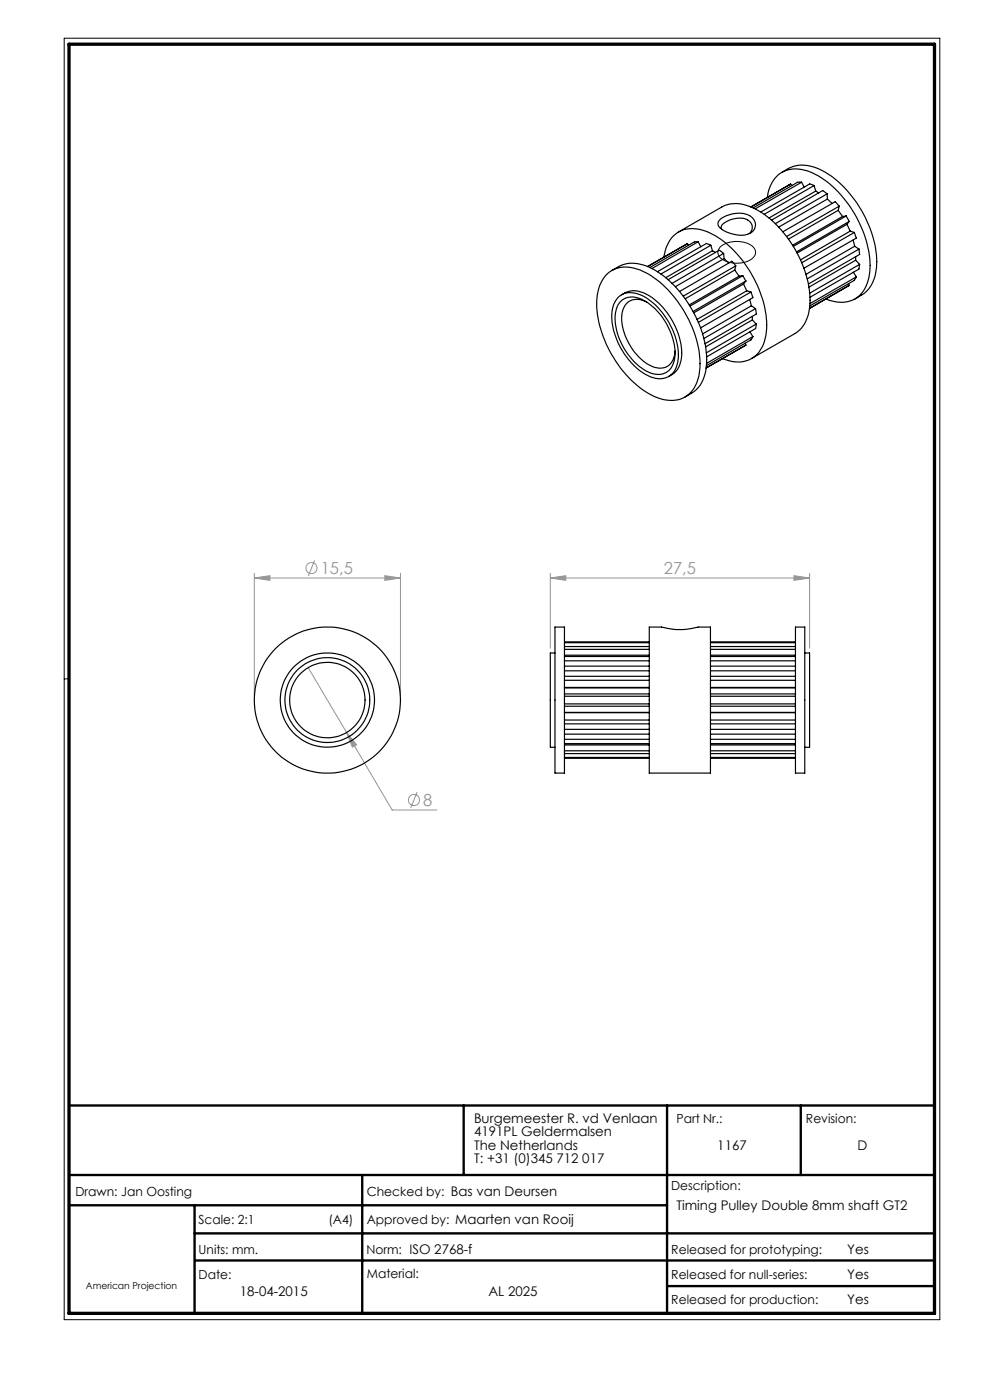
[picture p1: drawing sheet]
<svg xmlns="http://www.w3.org/2000/svg" width="210mm" height="297mm" viewBox="0 0 210 297" stroke-linecap="round" stroke-linejoin="round" font-family="sans-serif">
<path d="M13.6 8.1h185.8v271.9h-185.8zM152.9 52.3a5.7 5.7 0 0 1 7 .3 1.73 1.73 0 0 1-1 2.7 5.7 5.7 0 0 1-6.3-.8l-.2-.3a1.6 1.6 0 0 1 .5-1.9zM14.6 144h-1" fill="none" stroke="#000" stroke-width=".21"/>
<path d="M14.6 234.5h183.6M98.4 234.5v14.8M141.5 234.5v44.1M169.9 234.5v14.8M14.6 249.3h183.6M14.6 255.7h126.9M41.3 255.7v22.9M76.8 249.3v29.3M41.3 261.7h156.9M41.4 267.4h156.8M141.5 272.8h56.7" fill="none" stroke="#000" stroke-width=".5"/>
<path d="M14.6 9.4h183.6v269.2h-183.6z" fill="none" stroke="#000" stroke-width=".7"/>
<g fill="none" stroke="#959595" stroke-width=".21">
<path d="M66.7 118.8l-1.3 3.4M53.9 122.6l3.4-.5v1zM53.9 121.6v25.9M53.9 122.6h31M81.6 122.1l3.3 .5-3.3 .5zM84.9 121.6v25.9M116.7 122.6l3.3-.5v1zM116.7 122.6h55M116.7 121.6v15.9M168.4 122.1l3.3 .5-3.3 .5zM171.7 121.6v15.9M65.4 141.6l8.1 13.8"/>
<path d="M73.5 155.4l2.1 2.6-.8 .5zM73.5 155.4l9.7 16.4h9.5M88.5 168l-1.4 3.4"/>
<circle cx="66.1" cy="120.5" r="1.18"/>
<circle cx="87.8" cy="169.7" r="1.18"/>
</g>
<path d="M53.9 122.6l3.4-.5v1zM81.6 122.1l3.3 .5-3.3 .5zM73.5 155.4l1.3 3.1 .8-.5zM116.7 122.6l3.3-.5v1zM168.4 122.1l3.3 .5-3.3 .5z" fill="#959595"/>
<g fill="none" stroke="#000" stroke-width=".25">
<path d="M165.8 36.6a6.9 6.9 0 0 1 5-1.5 14.5 14.5 0 0 1 9 5.4 23.2 23.2 0 0 1 6.1 16.4 7.1 7.1 0 0 1-3.1 5.7l-1.4 .8M167.7 39l-8.4 4.9M167.7 39l.3 .4M170 38.7h-.8l-9.4 5.4M170 38.7l.6 1M170 38.7l-9.8 5.6M172.7 39.4l-.9-.4-10.4 6M172.7 39.4l.3 1.1M172.7 39.4l-10.6 6.1M128.6 58.3a6.3 6.3 0 0 1 7.1-1 21.7 21.7 0 0 1 10.8 11.3 17.3 17.3 0 0 1 1.4 12.4 5.9 5.9 0 0 1-7.9 3.6 20.7 20.7 0 0 1-11-10.8 19.1 19.1 0 0 1-2.1-12l.5-1.7zM129.8 57.4a6.9 6.9 0 0 1 5.5-1.5 16.7 16.7 0 0 1 9.5 6.7 22.4 22.4 0 0 1 5 15.1 7 7 0 0 1-3.1 5.7l-1.4 .8M140.8 54.5a6.5 6.5 0 0 1 4.5-5.9 9 9 0 0 1 7 1.8 24.1 24.1 0 0 1 10.3 19.3 7.3 7.3 0 0 1-3.6 6.6 7.2 7.2 0 0 1-5.8-.2"/>
<path d="M143.9 49.2l9.2-5.3a7.3 7.3 0 0 1 7.2 .4 23.7 23.7 0 0 1 11.5 20.1 7.6 7.6 0 0 1-3.2 6.4l-9.2 5.3M145.8 51.7l-.3 .2M145.8 51.7l-8.4 4.8M145.8 51.7l.2 .3M148.1 51.3h-.8l-9.5 5.5M148.1 51.3l.6 1M148.1 51.3l-9.8 5.7M150.8 52l-.9-.4-10.4 6M150.8 52l.3 1.2M150.8 52l-10.6 6.1M151.1 53.2l.7 .3M151.1 53.2l-9.9 5.7"/>
<path d="M152.9 46.4a6.4 6.4 0 0 1 6.1-.6 2.08 2.08 0 0 1 1.3 2.1 2.08 2.08 0 0 1-1.7 1.8 6.5 6.5 0 0 1-6.2-1.8 1.16 1.16 0 0 1 .5-1.5zM153.1 48.6a1.11 1.11 0 0 1 .9-1.5 4.6 4.6 0 0 1 5-.1 1.69 1.69 0 0 1-.1 2.6M153.5 53.8l-.9-.7-10.9 6.2M153.5 53.8l-10.9 6.3M153.5 53.8l.1 1.1M153.6 54.9l-10.3 5.9M153.6 54.9l1 .9M155.9 57.3l-10.6 6.1M155.9 57.3l.9 1.3M156.1 56.4l-.8-1-11.2 6.4M156.1 56.4l-11.2 6.4M156.1 56.4l-.2 .9"/>
<path d="M156.8 58.6l-10.6 6.1M157.6 58.5l.6 1.1M157.6 58.5l-11.2 6.4M157.6 58.5l-.8 .1M158.2 59.6l-11.2 6.5M158.2 59.6l-.5 .7M162.8 41.9a6.2 6.2 0 0 1 5.5-6.1 12 12 0 0 1 8.3 3.8 24.7 24.7 0 0 1 8 16.7 7.9 7.9 0 0 1-3.2 7.1 7.1 7.1 0 0 1-6.2 0M173 40.5l.7 .4M173 40.5l-9.9 5.7M175.4 41.1l-.9-.7-10.8 6.3M175.4 41.1l-10.9 6.3M175.4 41.1l.1 1.1"/>
<path d="M175.5 42.2l-10.3 6M175.5 42.2l1 .9M177.8 44.6l-10.5 6.1M177.8 44.6l.9 1.3M178 43.7l-.8-.9-11.1 6.4M178 43.7l-11.1 6.5M178 43.7l-.2 .9M178.7 45.9l-10.6 6.1M179.5 45.8l.6 1.2M179.5 45.8l-11.2 6.5M179.5 45.8l-.8 .1M179.7 47.6l-10.6 6.1"/>
<path d="M179.7 47.6l.6 1.4M180.1 47l-11.2 6.4M180.1 47l-.4 .6M180.3 49l-10.5 6.1M180.3 49l.9 .3M181 50.9l.3 1.3M181 57.7l.6 1M181.2 49.3l.4 1.2-11.1 6.4M181.2 49.3l-11.1 6.4M181.3 52.2l-10.3 6M181.3 52.2l.9 .6M181.5 55.2l.9 .9"/>
<path d="M181.5 54.5v.7M181.5 55.2l-9.9 5.7M181.6 58.7l-.4 .8-9.4 5.4M181.6 58.7l-9.8 5.7M182.2 52.8l.2 1.2-10.9 6.3M182.2 52.8l-11 6.4M182.4 56.1l-.2 1-10.4 6M182.4 56.1l-10.6 6.1M131.1 63.1a4.2 4.2 0 0 1 5-.5 15.1 15.1 0 0 1 7.7 13.8 4 4 0 0 1-5.8 3.6 15.2 15.2 0 0 1-8.1-11.1 6.8 6.8 0 0 1 1.2-5.8zM131.5 64.1a3.9 3.9 0 0 1 5.1-.4 13.6 13.6 0 0 1 6.5 12.2 3.6 3.6 0 0 1-5.6 3 13.6 13.6 0 0 1-7-12.4l.4-1.3zM131.8 62.5a4.7 4.7 0 0 1 5.5 0 15.5 15.5 0 0 1 7.3 13 4.6 4.6 0 0 1-2.8 4.4M137.2 64.1a3.3 3.3 0 0 0-3.5-.3 3.3 3.3 0 0 0-1.8 3 12.1 12.1 0 0 0 6.6 11 3.2 3.2 0 0 0 4.6-2.8l.1-.5"/>
<path d="M149.8 78.1l8.4-4.9zM157.7 60.3l-10.5 6.1M157.7 60.3l.7 1.4M158 72.8l.2 .4M158.4 61.7l-10.6 6.1M158.4 61.7l.9 .2M159 63.5l.4 1.4M159.1 70.4l.6 1M159.3 61.9l.4 1.2-11.1 6.5M159.3 61.9l-11.2 6.5M159.4 64.9l-10.4 5.9M159.4 64.9l.9 .6"/>
<path d="M159.6 67.9l.8 .9M159.6 67.1v.8M159.6 67.9l-9.9 5.7M159.7 71.4l-.4 .7-9.4 5.5M159.7 71.4l-9.8 5.7M160.3 65.5l.1 1.1-10.9 6.3M160.3 65.5l-11 6.3M160.4 68.8l-.1 .9-10.4 6M160.4 68.8l-10.6 6.1M180 60.2l.1 .3M180.1 60.5l-.3 .2M180.1 60.5l-8.4 4.9"/>
<path d="M117.7 133h2v31h-2zM117.7 138.5h-1v20h1M119.7 139.3h18M119.7 139h18M119.7 137.8h18M119.7 137.2h18M119.7 136.3h18M119.7 136.2h18M137.7 133h2.6a14.5 14.5 0 0 0 7.8 0h2.6v31h-13zM150.7 139.3h18M150.7 139h18M150.7 137.8h18"/>
<path d="M150.7 137.2h18M150.7 136.3h18M150.7 136.2h18M168.7 133h2v31h-2zM170.7 138.5h1v20h-1M119.7 147.2h18M119.7 147.7h18M119.7 145.9h18M119.7 149.3h18M119.7 149.8h18M119.7 151.1h18M119.7 145.8h18"/>
<path d="M119.7 151.2h18M119.7 143.5h18M119.7 144.3h18M119.7 142.3h18M119.7 152.7h18M119.7 153.6h18M119.7 154.7h18M119.7 141.3h18M119.7 155.7h18M119.7 140.2h18M119.7 156.8h18M119.7 157.8h18"/>
<path d="M119.7 158h18M119.7 159.3h18M119.7 159.9h18M150.7 147.2h18M150.7 147.7h18M150.7 145.9h18M150.7 149.3h18M150.7 149.8h18M150.7 151.1h18M150.7 145.8h18M150.7 151.2h18M150.7 143.5h18"/>
<path d="M150.7 144.3h18M150.7 142.3h18M150.7 152.7h18M150.7 153.6h18M150.7 154.7h18M150.7 141.3h18M150.7 155.7h18M150.7 140.2h18M150.7 156.8h18M150.7 157.8h18M150.7 158h18M150.7 159.3h18"/>
<path d="M150.7 159.9h18M119.7 160.7h18M119.7 160.9h18M150.7 160.7h18M150.7 160.9h18"/>
<circle cx="69.4" cy="148.5" r="9"/>
<circle cx="69.4" cy="148.5" r="8"/>
<circle cx="69.4" cy="148.5" r="10"/>
<circle cx="69.5" cy="148.5" r="15.5"/>
</g>
<g font-size="3.5" fill="#959595">
<text x="68" y="121.8">15,5</text>
<text x="140.8" y="121.8">27,5</text>
<text x="89.8" y="171">8</text>
</g>
<g font-size="2.8">
<text x="100.5" y="238.2">Burgemeester R. vd Venlaan</text>
<text x="100.5" y="241.1">4191PL Geldermalsen</text>
<text x="100.5" y="243.9">The Netherlands</text>
<text x="152.2" y="243.9">1167</text>
<text x="181.9" y="243.9">D</text>
<text x="100.5" y="246.7">T: +31 (0)345 712 017</text>
<text x="143.5" y="256.7">Timing Pulley Double 8mm shaft GT2</text>
<text x="179.7" y="266">Yes</text>
<text x="50.9" y="275">18-04-2015</text>
<text x="103.6" y="275">AL 2025</text>
<text x="179.7" y="271.4">Yes</text>
<text x="179.7" y="276.6">Yes</text>
</g>
<g font-size="2.7">
<text x="143.5" y="238.2">Part Nr.:</text>
<text x="171" y="238.2">Revision:</text>
<text x="16" y="253.7">Drawn: Jan Oosting</text>
<text x="77.8" y="253.7">Checked by: Bas van Deursen</text>
<text x="142.4" y="252.5">Description:</text>
<text x="42.1" y="259.7">Scale: 2:1</text>
<text x="69.7" y="259.7">(A4)</text>
<text x="77.8" y="259.7">Approved by: Maarten van Rooij</text>
<text x="42.1" y="266">Units: mm.</text>
<text x="77.7" y="266">Norm: ISO 2768-f</text>
<text x="142.4" y="266">Released for prototyping:</text>
<text x="42.1" y="271.3">Date:</text>
<text x="77.8" y="271">Material:</text>
<text x="142.4" y="271.3">Released for null-series:</text>
<text x="142.4" y="276.6">Released for production:</text>
</g>
<text font-size="2" x="18.2" y="273.4">American Projection</text>
</svg>
